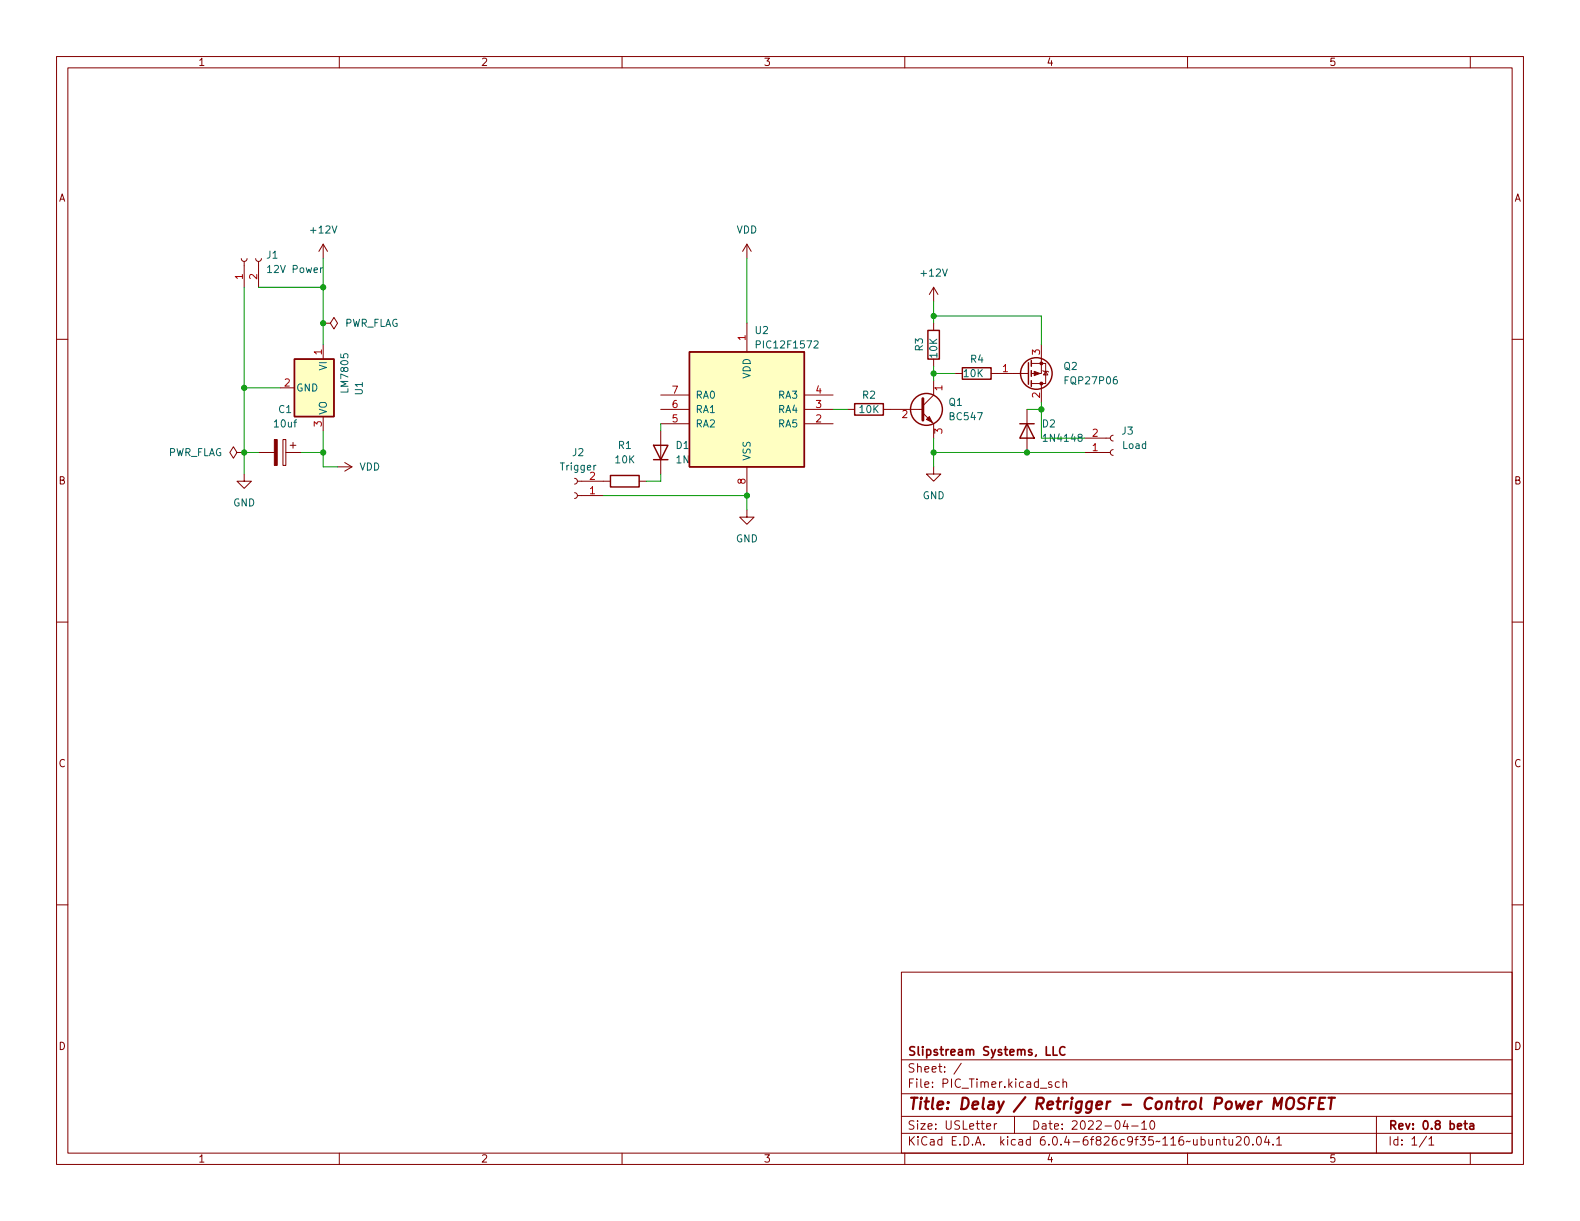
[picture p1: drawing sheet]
<svg xmlns="http://www.w3.org/2000/svg" width="279mm" height="216mm" viewBox="0 0 279 216" stroke-linecap="round" stroke-linejoin="round" font-family="sans-serif">
<g fill="none" stroke="#840000" stroke-width=".18">
<path d="M10 10h259.4v195.9h-259.4zM12 12h255.4v191.9h-255.4zM60 10v2M110 10v2M160 10v2M210 10v2M260 10v2M10 60h2M42.7 45.7l.1 .4 .4 .1 .3-.1 .2-.4M43.2 46.2v4.6M45.2 45.7l.2 .4 .3 .1 .4-.1 .1-.4M45.7 46.2v4.6"/>
<path d="M57.1 57.2h1.3l.7-1.1 .6 1.1-.6 1-.7-1M57.1 57.2h.1M57.1 43.2l-.7 1.3M57.1 43.2v2.5M57.1 43.2l.8 1.3M132.1 43.2l-.8 1.3M132.1 43.2v2.5M132.1 57.2v5M132.1 43.2l.7 1.3M165.1 50.8v2.5M165.1 57.2v1.2M165.1 50.8l-.8 1.3"/>
<path d="M165.1 50.8l.8 1.3M267.4 60h2M49.5 68.6h2.6M50 77.7h.5v4.6h-.5zM51.3 78.7h1M51.8 78.2v1M57.1 61v2.5M57.1 73.7v2.5M116.8 72.4h5.1M116.8 76.2v7.6M116.8 74.9h5.1M116.8 69.9h5.1"/>
<path d="M142.2 72.4h5.1M142.2 74.9h5.1M142.2 69.9h5.1M149.9 72.4h1.2M156.2 72.4h7M163.2 73l1.9 1.9v2.6M165.1 67.3v2.6l-1.9 1.9M165.1 63.5v1.3M168.9 66h1.3M175.3 66h6.6M181.6 72.4v7.6M182.4 64.3h2.5v3.5h-2.5"/>
<path d="M184.1 61v5h-1.7M184.1 67.8v3.3M184.4 65.5l.1 .2h.8l.1 .1M184.9 65.7l.4 .6h-.8zM191.8 77.5h4.5M196.8 77l-.3 .1-.2 .4 .2 .3 .3 .2M196.8 79.5l-.3 .2-.2 .3 .2 .4 .3 .1M41.9 80l-.6-1-.7 1 .7 1 .6-1h1.3M43.2 83.8v1.3h1.2l-1.2 1.3-1.3-1.3h1.3M43.2 80h.1M45.7 80h2.8M50.5 80h2.8"/>
<path d="M59.7 82.6h2.5M61 81.8l1.2 .8M62.2 82.6l-1.2 .7M101.6 84.6l.4 .1 .1 .4-.1 .3-.4 .2M101.6 87.1l.4 .2 .1 .3-.1 .4-.4 .1M102.1 85.1h5.8M102.1 87.6h4.6M113 85.1h1.3M132.1 90.2v1.2h1.2l-1.2 1.3-1.3-1.3h1.3M132.1 82.6v5M165.1 82.6v1.2h1.3l-1.3 1.3-1.3-1.3h1.3M191.8 80h4.5"/>
<path d="M10 110h2M267.4 110h2M10 160h2M267.4 160h2M159.4 171.9h108v32h-108zM159.4 197.4h108M159.4 193.4h108M159.4 187.4h108M170 188l-1.3 1.9M174.5 199.2l.7-.2-.1-.3h-.4l-.2 .2v.7h.6M175.8 198.7v1M176.3 198.7h-.3l-.2 .3"/>
<path d="M179.4 197.4v3M186 191.4l-.4-.1-.2 .2 .1 .2 .5 .2v.3h-.6M187.3 191.4l-.4-.1-.3 .3v.4l.2 .2h.5M188 191.4l.2-.1 .3 .1 .1 .9M188 190.8v1.5M199 198.1l-.4 1.1h.9M199.3 198.7v1M200.1 199.1h1.2M201.9 198.6l.4-.4v1.5M201.9 199.7h.9M203.5 198.3l.2-.1a.81 .81 0 0 1 .6 .6 .81 .81 0 0 1-.3 .8l-.2 .1a.81 .81 0 0 1-.3-1.4zM243.4 197.4v6.5"/>
<path d="M60 203.9v2M110 203.9v2M159.4 200.4h108M160 203.9v2M210 203.9v2M215.1 201.6l.2-.1h.4l.1 1M215.1 201.5v1M216.3 201.5h.5M216.5 201v1.3l.3 .2M217.3 201.5l.1 .9 .4 .1 .2-.2M218 201.5v1M218.6 201.1l.6-.1 .2 .1 .1 .3-1 1.1h1"/>
<path d="M220.2 201.1l.2-.1a.81 .81 0 0 1 .6 .6 .81 .81 0 0 1-.3 .8l-.2 .1a.81 .81 0 0 1-.3-1.4zM221.5 202.3v.2M222.4 201h.1a.81 .81 0 0 1 .6 .6 .81 .81 0 0 1-.3 .8l-.1 .1a.81 .81 0 0 1-.6-.6 .81 .81 0 0 1 .3-.9zM224 200.9l-.4 1.1h.9M224.3 201.5v1M225.1 202.3v.2M225.8 201.4l.4-.4v1.5M225.8 202.5h.8M252.3 200.9l-1.3 1.9M252.7 201.4l.4-.4v1.5M252.7 202.5h.8M260 203.9v2"/>
</g>
<path d="M186.2 185.1v1.5h.8M188.3 185.2a.6 .6 0 0 0-.7 0 .6 .6 0 0 0-.2 .7 .56 .56 0 0 0 .3 .6 .56 .56 0 0 0 .6-.1M258.9 198.7h.6M259.1 198.2v1.3l.4 .2M260 198.7h.5l.1 1M260.6 199l-.5 .1a.29 .29 0 0 0-.2 .3 .29 .29 0 0 0 .2 .3l.5-.1" fill="none" stroke="#840000" stroke-width=".3"/>
<path d="M225.1 196.1l.3-2 .5 1.4 .8-1.4-.2 2M227.6 194.4a.69 .69 0 0 1 1.2 0 1.47 1.47 0 0 1-.6 1.7l-.6-.1a1.5 1.5 0 0 1 0-1.6zM230.8 194.2a.85 .85 0 0 0-1 .1 .45 .45 0 0 0 .1 .8l.4 .1a.49 .49 0 0 1 .4 .5 .49 .49 0 0 1-.5 .4l-.8-.1M231.6 195.1h.6M232.6 194.1h-.9l-.3 2M233.3 195.1h.6M234.4 194.1h-1l-.3 2h1M234.9 194.1h1.2M235.5 194.1l-.3 2" fill="none" stroke="#840000" stroke-width=".4"/>
<g fill="none" stroke="#840000" stroke-width=".25">
<path d="M164.1 58.4h2v5.1h-2zM52.1 63.5h7v10.2h-7zM115.6 78.7h2.5l-1.3 2.6zM121.9 62.2h20.3v20.4h-20.3zM151.1 71.4h5.1v2h-5.1zM170.2 65h5.1v2.1h-5.1zM180.3 74.9h2.6M181.6 74.9l1.3 2.6h-2.6zM181.9 64.1v3.8M182.4 63.8v1M182.4 65.5v1M182.4 67.3v1"/>
<path d="M107.9 84.1h5.1v2h-5.1zM115.6 81.3h2.5"/>
<circle cx="163.8" cy="72.4" r="2.82"/>
<circle cx="183.3" cy="66" r="2.79"/>
</g>
<path d="M163.2 70.5v3.8" fill="none" stroke="#840000" stroke-width=".51"/>
<g fill="#840000" stroke="#840000" stroke-width=".18">
<path d="M164.3 73.7l.5 1-1-.5z"/>
<path d="M48.5 77.7h.5v4.6h-.5z"/>
<path d="M182.9 65.7l1 .3-1 .4z"/>
<circle cx="184.1" cy="64.3" r=".25"/>
<circle cx="184.1" cy="67.8" r=".25"/>
</g>
<path d="M57 47.4l-.3 .2M133.7 60.9h.6l.2-.2-.1-.3-.7-.1v1.2M144 60.4l.4-.1 .3 .3-.8 .9h.8" fill="none" stroke="#006464" stroke-width=".18"/>
<g fill="#ffffc2" stroke="#ffffc2" stroke-width=".18">
<path d="M52.1 63.5h7v10.2h-7z"/>
<path d="M121.9 62.2h20.3v20.4h-20.3z"/>
</g>
<g fill="none" stroke="#009600" stroke-width=".18">
<path d="M43.2 50.8v33M45.7 50.8h11.4M57.1 45.7v15.3M132.1 45.7v11.5M165.1 55.9h19v5.1M165.1 53.3v3.9M43.2 68.6h6.3M57.1 76.2v6.4h2.6M116.8 74.9v1.3M147.3 72.4h2.6M165.1 64.8v2.5M165.1 77.5v5.1"/>
<path d="M165.1 66h3.8M181.6 72.4h2.5M184.1 71.1v6.4h7.7M43.2 80h2.5M53.3 80h3.8M106.7 87.6h25.4v2.6M116.8 83.8v1.3h-2.5M165.1 80h26.7"/>
</g>
<g fill="#009600" stroke="#009600" stroke-width=".18">
<circle cx="57.1" cy="57.2" r=".46"/>
<circle cx="57.1" cy="50.8" r=".46"/>
<circle cx="43.2" cy="68.6" r=".46"/>
<circle cx="43.2" cy="80" r=".46"/>
<circle cx="132.1" cy="87.6" r=".46"/>
<circle cx="57.1" cy="80" r=".46"/>
<circle cx="165.1" cy="66" r=".46"/>
<circle cx="184.1" cy="72.4" r=".46"/>
<circle cx="165.1" cy="80" r=".46"/>
<circle cx="165.1" cy="55.9" r=".46"/>
<circle cx="181.6" cy="80" r=".46"/>
</g>
<text font-size="2.8" fill="#840000" x="160.4" y="196.2">Title: Delay / Retrigger - Control Power MOSFET</text>
<g font-size="2.1" fill="#840000">
<text x="160.4" y="189.7">Sheet: /</text>
<text x="160.4" y="186.7">Slipstream Systems, LLC</text>
<text x="160.4" y="192.4">File: PIC_Timer.kicad_sch</text>
<text x="160.4" y="202.5">KiCad E.D.A. kicad 6.0.4-6f826c9f35~116~ubuntu20.04.1</text>
<text x="160.4" y="199.7">Size: USLetter</text>
<text x="182.4" y="199.7">Date: 2022-04-10</text>
<text x="245.4" y="199.7">Rev: 0.8 beta</text>
<text x="245.4" y="202.5">Id: 1/1</text>
</g>
<g font-size="1.8" fill="#840000">
<text x="35" y="11.6">1</text>
<text x="85" y="11.6">2</text>
<text x="135" y="11.6">3</text>
<text x="185" y="11.6">4</text>
<text x="235" y="11.6">5</text>
<text x="10.3" y="35.6">A</text>
<text x="267.7" y="35.6">A</text>
<text x="10.3" y="85.7">B</text>
<text x="267.7" y="85.7">B</text>
<text x="10.3" y="135.6">C</text>
<text x="267.7" y="135.6">C</text>
<text x="10.3" y="185.7">D</text>
<text x="267.7" y="185.7">D</text>
<text x="35" y="205.6">1</text>
<text x="85" y="205.6">2</text>
<text x="135" y="205.6">3</text>
<text x="185" y="205.6">4</text>
<text x="235" y="205.6">5</text>
</g>
<g font-size="1.8" fill="#006464">
<text x="55.1" y="41.3">+12V</text>
<text x="130.2" y="41.3">VDD</text>
<text x="47.2" y="45.7">J1</text>
<text x="47.6" y="48.3">12V Power</text>
<text x="163" y="48.9">+12V</text>
<text x="60.8" y="57.8">PWR_FLAG</text>
<text x="133.6" y="59.1">U2</text>
<text x="57.8" y="65.4" transform="rotate(-90 57.8 65.4)">VI</text>
<text x="134.2" y="61.6">PIC12F1572</text>
<text x="163.2" y="62" transform="rotate(-90 163.2 62)">R3</text>
<text x="165.7" y="63.2" transform="rotate(-90 165.7 63.2)">10K</text>
<text x="171.6" y="64.1">R4</text>
<text x="188.1" y="65.4">Q2</text>
<text x="52.3" y="69.2">GND</text>
<text x="61.6" y="69.2" transform="rotate(-90 61.6 69.2)">LM7805</text>
<text x="64.1" y="69.8" transform="rotate(-90 64.1 69.8)">U1</text>
<text x="122.9" y="70.5">RA0</text>
<text x="132.7" y="67" transform="rotate(-90 132.7 67)">VDD</text>
<text x="137.7" y="70.5">RA3</text>
<text x="152.5" y="70.5">R2</text>
<text x="167.8" y="71.8">Q1</text>
<text x="170.5" y="66.7">10K</text>
<text x="188.6" y="67.9">FQP27P06</text>
<text x="48.6" y="75.6">10uf</text>
<text x="49.3" y="73">C1</text>
<text x="57.8" y="73.4" transform="rotate(-90 57.8 73.4)">VO</text>
<text x="122.9" y="75.6">RA2</text>
<text x="122.9" y="73">RA1</text>
<text x="137.7" y="75.6">RA5</text>
<text x="137.7" y="73">RA4</text>
<text x="152" y="73">10K</text>
<text x="168.1" y="74.3">BC547</text>
<text x="184.3" y="75.6">D2</text>
<text x="198.4" y="76.8">J3</text>
<text x="29.6" y="80.6">PWR_FLAG</text>
<text x="63.5" y="83.2">VDD</text>
<text x="99.2" y="83.2">Trigger</text>
<text x="101.3" y="80.6">J2</text>
<text x="108.9" y="81.9">10K</text>
<text x="109.4" y="79.4">R1</text>
<text x="119.6" y="79.4">D1</text>
<text x="120.1" y="81.9">1N4148</text>
<text x="132.7" y="81.5" transform="rotate(-90 132.7 81.5)">VSS</text>
<text x="184.8" y="78.1">1N4148</text>
<text x="198.5" y="79.4">Load</text>
<text x="41.2" y="89.5">GND</text>
<text x="163.1" y="88.3">GND</text>
<text x="130.1" y="95.9">GND</text>
</g>
<g font-size="1.8" fill="#a90000">
<text x="42.9" y="49.4" transform="rotate(-90 42.9 49.4)">1</text>
<text x="45.5" y="49.4" transform="rotate(-90 45.5 49.4)">2</text>
<text x="56.9" y="62.7" transform="rotate(-90 56.9 62.7)">1</text>
<text x="131.8" y="60.2" transform="rotate(-90 131.8 60.2)">1</text>
<text x="177.3" y="65.8">1</text>
<text x="183.9" y="62.7" transform="rotate(-90 183.9 62.7)">3</text>
<text x="50.3" y="68.3">2</text>
<text x="118.9" y="69.6">7</text>
<text x="144.3" y="69.6">4</text>
<text x="166.6" y="69.1" transform="rotate(-90 166.6 69.1)">1</text>
<text x="183.9" y="70.3" transform="rotate(-90 183.9 70.3)">2</text>
<text x="56.9" y="75.4" transform="rotate(-90 56.9 75.4)">3</text>
<text x="118.9" y="74.7">5</text>
<text x="118.9" y="72.1">6</text>
<text x="144.3" y="74.7">2</text>
<text x="144.3" y="72.1">3</text>
<text x="159.5" y="73.9">2</text>
<text x="166.6" y="76.7" transform="rotate(-90 166.6 76.7)">3</text>
<text x="193.2" y="77.2">2</text>
<text x="193.2" y="79.8">1</text>
<text x="104.3" y="87.4">1</text>
<text x="104.3" y="84.8">2</text>
<text x="131.8" y="85.6" transform="rotate(-90 131.8 85.6)">8</text>
</g>
</svg>
